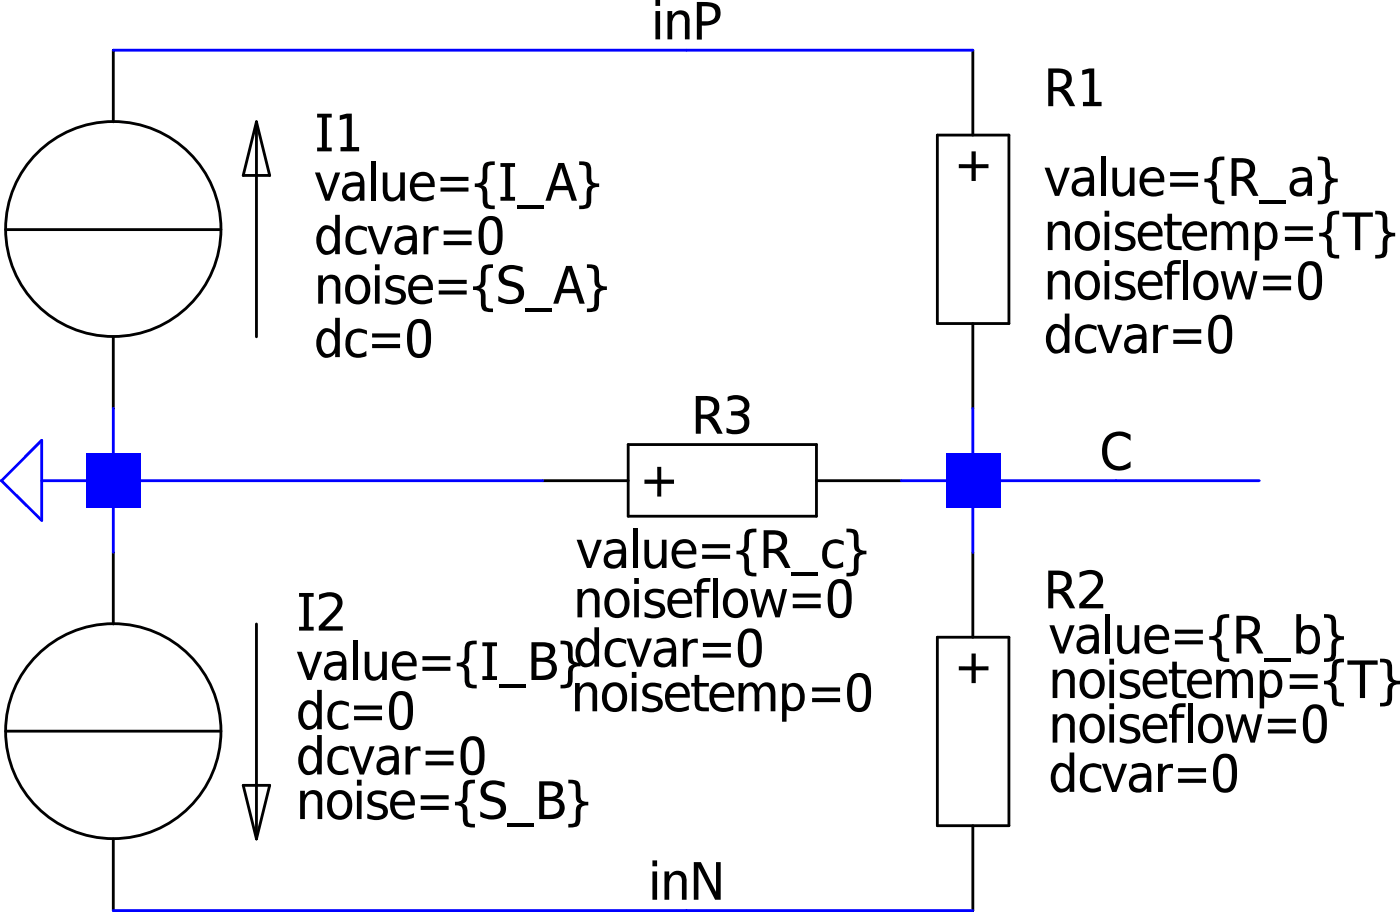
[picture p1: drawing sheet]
Version 4
SHEET 1 880 680
WIRE 96 64 -32 64
WIRE 160 64 96 64
WIRE -32 160 -32 144
WIRE -32 160 -48 160
WIRE 64 160 -32 160
WIRE 160 160 160 144
WIRE 160 160 144 160
WIRE 192 160 160 160
WIRE 224 160 192 160
WIRE -32 176 -32 160
WIRE 160 176 160 160
WIRE 96 256 -32 256
WIRE 160 256 96 256
FLAG -48 160 0
FLAG 96 64 inP
FLAG 96 256 inN
FLAG 192 160 C
SYMBOL SLR 160 64 R0
WINDOW 3 16 28 Left 2
WINDOW 39 16 51 Left 2
WINDOW 40 16 63 Left 2
SYMATTR Value value={R_a}
SYMATTR InstName R1
SYMATTR Value2 noisetemp={T}
SYMBOL SLR 160 176 R0
WINDOW 3 17 18 Left 2
WINDOW 123 17 28 Left 2
WINDOW 39 17 38 Left 2
WINDOW 40 17 49 Left 2
SYMATTR Value value={R_b}
SYMATTR Value2 noisetemp={T}
SYMATTR InstName R2
SYMBOL SLI -32 176 R0
WINDOW 0 41 13 Left 2
WINDOW 123 41 35 Left 2
WINDOW 39 41 45 Left 2
WINDOW 40 41 55 Left 2
SYMATTR InstName I2
SYMATTR SpiceLine2 noise={S_B}
SYMATTR Value value={I_B}
SYMBOL SLI -32 144 M180
WINDOW 0 45 62 Left 2
WINDOW 3 45 51 Left 2
WINDOW 123 45 16 Left 2
WINDOW 39 45 39 Left 2
WINDOW 40 45 28 Left 2
SYMATTR InstName I1
SYMATTR Value value={I_A}
SYMATTR SpiceLine2 noise={S_A}
SYMBOL SLR 64 160 M90
WINDOW 0 -8 40 VBottom 2
WINDOW 3 8 40 VTop 2
WINDOW 123 40 40 VTop 2
WINDOW 39 19 38 VTop 2
WINDOW 40 30 28 VTop 2
SYMATTR InstName R3
SYMATTR Value value={R_c}
